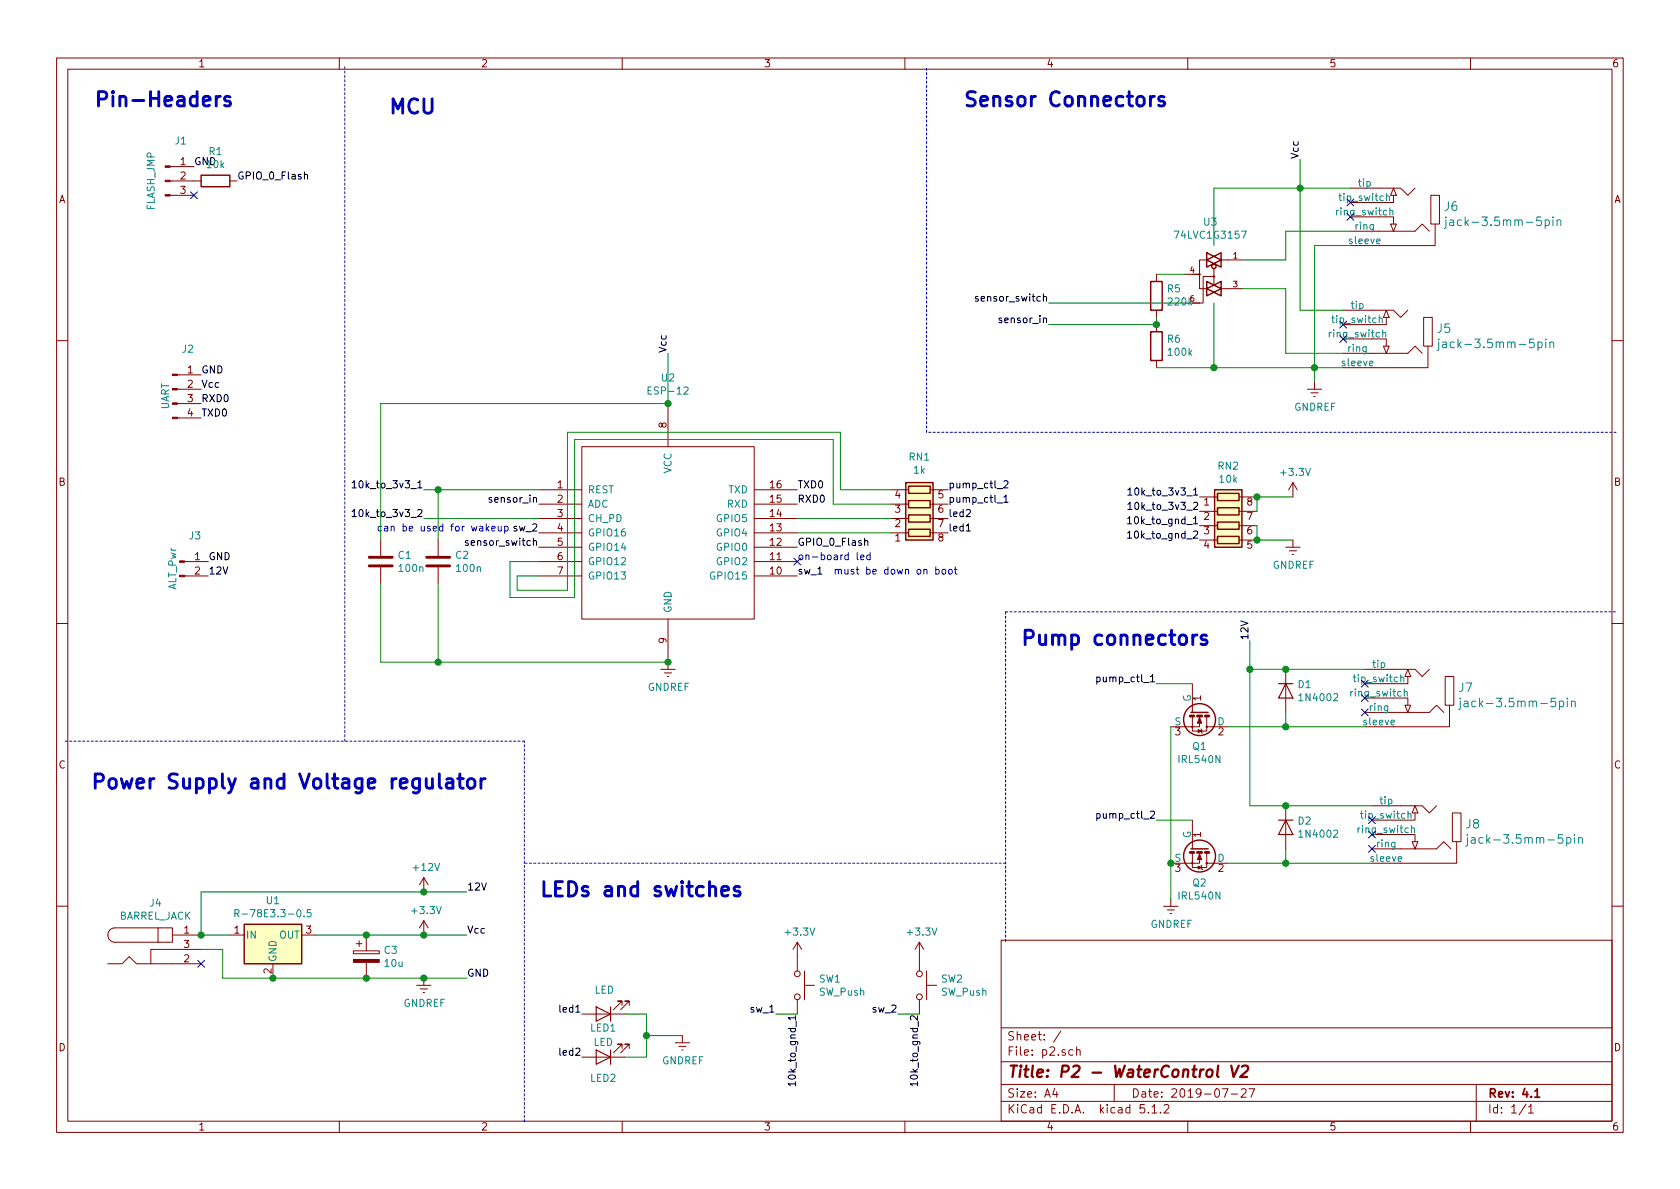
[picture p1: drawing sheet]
EESchema Schematic File Version 4
LIBS:p2-cache
EELAYER 29 0
EELAYER END
$Descr A4 11693 8268
encoding utf-8
Sheet 1 1
Title "P2 - WaterControl V2"
Date "2019-07-27"
Rev "4.1"
Comp ""
Comment1 ""
Comment2 ""
Comment3 ""
Comment4 ""
$EndDescr
$Comp
L myschematics:jack-3.5mm-5pin J6
U 1 1
P 9650 1500
F 0 "J6" H 10048 1575 60  0000 L CNN
F 1 "jack-3.5mm-5pin" H 10048 1469 60  0000 L CNN
F 2 "myfootprints:3.5mm_5pin_jack" H 8800 1550 60  0001 C CNN
F 3 "http://datasheet.octopart.com/SJ1-3523N-CUI-datasheet-65973000.pdf" H 9330 1140 60  0001 C CNN
	1    9650 1500
	1    0    0    -1  
$EndComp
$Comp
L ESP8266:ESP-12 U2
U 1 1
P 4650 3700
F 0 "U2" H 4650 4781 50  0000 C CNN
F 1 "ESP-12" H 4650 4690 50  0000 C CNN
F 2 "ESP8266:ESP-12" H 4650 3700 50  0001 C CNN
F 3 "http://l0l.org.uk/2014/12/esp8266-modules-hardware-guide-gotta-catch-em-all/" H 4650 3700 50  0001 C CNN
	1    4650 3700
	1    0    0    -1  
$EndComp
$Comp
L myschematics:jack-3.5mm-5pin J5
U 1 1
P 9600 2350
F 0 "J5" H 9998 2425 60  0000 L CNN
F 1 "jack-3.5mm-5pin" H 9998 2319 60  0000 L CNN
F 2 "myfootprints:3.5mm_5pin_jack" H 8750 2400 60  0001 C CNN
F 3 "http://datasheet.octopart.com/SJ1-3523N-CUI-datasheet-65973000.pdf" H 9280 1990 60  0001 C CNN
	1    9600 2350
	1    0    0    -1  
$EndComp
$Comp
L myschematics:jack-3.5mm-5pin J7
U 1 1
P 9750 4850
F 0 "J7" H 10148 4925 60  0000 L CNN
F 1 "jack-3.5mm-5pin" H 10148 4819 60  0000 L CNN
F 2 "myfootprints:3.5mm_5pin_jack" H 8900 4900 60  0001 C CNN
F 3 "http://datasheet.octopart.com/SJ1-3523N-CUI-datasheet-65973000.pdf" H 9430 4490 60  0001 C CNN
	1    9750 4850
	1    0    0    -1  
$EndComp
$Comp
L myschematics:jack-3.5mm-5pin J8
U 1 1
P 9800 5800
F 0 "J8" H 10198 5875 60  0000 L CNN
F 1 "jack-3.5mm-5pin" H 10198 5769 60  0000 L CNN
F 2 "myfootprints:3.5mm_5pin_jack" H 8950 5850 60  0001 C CNN
F 3 "http://datasheet.octopart.com/SJ1-3523N-CUI-datasheet-65973000.pdf" H 9480 5440 60  0001 C CNN
	1    9800 5800
	1    0    0    -1  
$EndComp
$Comp
L 74xGxx:74LVC1G3157 U3
U 1 1
P 8450 1900
F 0 "U3" H 8425 2266 50  0000 C CNN
F 1 "74LVC1G3157" H 8425 2175 50  0000 C CNN
F 2 "Package_TO_SOT_SMD:SOT-363_SC-70-6_Handsoldering" H 8450 1900 50  0001 C CNN
F 3 "http://www.ti.com/lit/sg/scyt129e/scyt129e.pdf" H 8450 1900 50  0001 C CNN
	1    8450 1900
	1    0    0    -1  
$EndComp
Text Label 7300 2250 2    50   ~ 0
sensor_in
Text Label 7300 2100 2    50   ~ 0
sensor_switch
Wire Wire Line
	8650 1800 8950 1800
Wire Wire Line
	8950 1800 8950 1600
Wire Wire Line
	8650 2000 8950 2000
Wire Wire Line
	8950 2000 8950 2450
Wire Wire Line
	9350 2550 9150 2550
Wire Wire Line
	9150 2550 9150 1700
Wire Wire Line
	9150 1700 9400 1700
Wire Wire Line
	9150 2550 9150 2650
Connection ~ 9150 2550
Wire Wire Line
	9350 2150 9050 2150
Wire Wire Line
	9050 2150 9050 1300
Wire Wire Line
	9050 1300 9050 1100
Wire Wire Line
	8450 1700 8450 1300
Wire Wire Line
	8450 2100 8450 2550
Wire Wire Line
	8450 2550 9150 2550
Connection ~ 9050 1300
Wire Wire Line
	8450 1300 9050 1300
Wire Wire Line
	8950 1600 9400 1600
Wire Wire Line
	8950 2450 9350 2450
Text Label 9050 1100 1    50   ~ 0
Vcc
Wire Wire Line
	9050 1300 9400 1300
$Comp
L myschematics:IRL540N Q1
U 1 1
P 8350 4950
F 0 "Q1" V 8585 4950 50  0000 C CNN
F 1 "IRL540N" V 8676 4950 50  0000 C CNN
F 2 "Package_TO_SOT_THT:TO-220-3_Horizontal_TabUp" H 8600 4875 50  0001 L CIN
F 3 "http://www.infineon.com/dgdl/irlb8721pbf.pdf?fileId=5546d462533600a40153566056732591" H 8350 4950 50  0001 L CNN
	1    8350 4950
	0    1    1    0   
$EndComp
$Comp
L myschematics:IRL540N Q2
U 1 1
P 8350 5900
F 0 "Q2" V 8585 5900 50  0000 C CNN
F 1 "IRL540N" V 8676 5900 50  0000 C CNN
F 2 "Package_TO_SOT_THT:TO-220-3_Horizontal_TabDown" H 8600 5825 50  0001 L CIN
F 3 "http://www.infineon.com/dgdl/irlb8721pbf.pdf?fileId=5546d462533600a40153566056732591" H 8350 5900 50  0001 L CNN
	1    8350 5900
	0    1    1    0   
$EndComp
Wire Wire Line
	8300 5700 8050 5700
Wire Wire Line
	8300 4750 8050 4750
$Comp
L Diode:1N4002 D1
U 1 1
P 8950 4800
F 0 "D1" V 8904 4879 50  0000 L CNN
F 1 "1N4002" V 8995 4879 50  0000 L CNN
F 2 "Diode_THT:D_A-405_P10.16mm_Horizontal" H 8950 4625 50  0001 C CNN
F 3 "http://www.vishay.com/docs/88503/1n4001.pdf" H 8950 4800 50  0001 C CNN
	1    8950 4800
	0    1    1    0   
$EndComp
Wire Wire Line
	8950 4950 8950 5050
Wire Wire Line
	8700 4450 8700 4650
Connection ~ 8700 4650
Wire Wire Line
	8700 4650 8700 5600
Text Label 8050 4750 2    50   ~ 0
pump_ctl_1
Text Label 8050 5700 2    50   ~ 0
pump_ctl_2
$Comp
L Connector:Conn_01x03_Male J1
U 1 1
P 1150 1250
F 0 "J1" H 1258 1531 50  0000 C CNN
F 1 "FLASH_JMP" V 1050 1250 50  0000 C CNN
F 2 "myfootprints:PinHeader_2.54mm_1x3_short" H 1150 1250 50  0001 C CNN
F 3 "~" H 1150 1250 50  0001 C CNN
	1    1150 1250
	1    0    0    -1  
$EndComp
$Comp
L Connector:Conn_01x04_Male J2
U 1 1
P 1200 2700
F 0 "J2" H 1308 2981 50  0000 C CNN
F 1 "UART" V 1150 2650 50  0000 C CNN
F 2 "Connector_PinHeader_2.54mm:PinHeader_1x04_P2.54mm_Vertical" H 1200 2700 50  0001 C CNN
F 3 "~" H 1200 2700 50  0001 C CNN
	1    1200 2700
	1    0    0    -1  
$EndComp
Text Label 1350 1150 0    50   ~ 0
GND
Text Label 1650 1250 0    50   ~ 0
GPIO_0_Flash
NoConn ~ 1350 1350
Text Label 1400 2600 0    50   ~ 0
GND
Text Label 1400 2700 0    50   ~ 0
Vcc
Text Label 1400 2800 0    50   ~ 0
RXD0
Text Label 1400 2900 0    50   ~ 0
TXD0
$Comp
L Connector:Conn_01x02_Male J3
U 1 1
P 1250 3900
F 0 "J3" H 1358 4081 50  0000 C CNN
F 1 "ALT_Pwr" V 1200 3850 50  0000 C CNN
F 2 "Connector_PinHeader_2.54mm:PinHeader_1x02_P2.54mm_Vertical" H 1250 3900 50  0001 C CNN
F 3 "~" H 1250 3900 50  0001 C CNN
	1    1250 3900
	1    0    0    -1  
$EndComp
Text Label 1450 3900 0    50   ~ 0
GND
Text Label 1450 4000 0    50   ~ 0
12V
$Comp
L myschematics:BARREL_JACK J4
U 1 1
P 1100 6600
F 0 "J4" H 1083 6925 50  0000 C CNN
F 1 "BARREL_JACK" H 1083 6834 50  0000 C CNN
F 2 "myfootprints:Barrel_Jack_5.5_2.1mm" H 1100 6600 50  0001 C CNN
F 3 "" H 1100 6600 50  0001 C CNN
	1    1100 6600
	1    0    0    -1  
$EndComp
NoConn ~ 1400 6700
$Comp
L Regulator_Switching:R-78E3.3-0.5 U1
U 1 1
P 1900 6500
F 0 "U1" H 1900 6742 50  0000 C CNN
F 1 "R-78E3.3-0.5" H 1900 6651 50  0000 C CNN
F 2 "myfootprints:DCDC-Conv_Recom_R-78Exx-0.5" H 1950 6250 50  0001 L CIN
F 3 "https://www.recom-power.com/pdf/Innoline/R-78Exx-0.5.pdf" H 1900 6500 50  0001 C CNN
	1    1900 6500
	1    0    0    -1  
$EndComp
Wire Wire Line
	2200 6500 2550 6500
Text Label 3250 6500 0    50   ~ 0
Vcc
Wire Wire Line
	1900 6800 2550 6800
Text Label 3250 6800 0    50   ~ 0
GND
Wire Wire Line
	1400 6500 1400 6200
Wire Wire Line
	1400 6200 2950 6200
Wire Wire Line
	1400 6500 1600 6500
Text Label 3250 6200 0    50   ~ 0
12V
Text Label 8700 4450 1    50   ~ 0
12V
Connection ~ 8150 6000
Wire Wire Line
	8150 6000 8150 6250
Wire Wire Line
	8150 5050 8150 6000
Connection ~ 8950 4650
Wire Wire Line
	8950 4650 9500 4650
Connection ~ 8950 5050
Wire Wire Line
	8950 5050 9500 5050
Wire Wire Line
	8550 5050 8950 5050
Wire Wire Line
	8700 4650 8950 4650
Wire Wire Line
	8950 5900 8950 6000
$Comp
L Diode:1N4002 D2
U 1 1
P 8950 5750
F 0 "D2" V 8904 5829 50  0000 L CNN
F 1 "1N4002" V 8995 5829 50  0000 L CNN
F 2 "Diode_THT:D_A-405_P10.16mm_Horizontal" H 8950 5575 50  0001 C CNN
F 3 "http://www.vishay.com/docs/88503/1n4001.pdf" H 8950 5750 50  0001 C CNN
	1    8950 5750
	0    1    1    0   
$EndComp
Connection ~ 8950 5600
Wire Wire Line
	8950 5600 9550 5600
Connection ~ 8950 6000
Wire Wire Line
	8950 6000 9550 6000
Wire Wire Line
	8700 5600 8950 5600
Wire Wire Line
	8550 6000 8950 6000
Text Label 3750 3500 2    50   ~ 0
sensor_in
Text Label 5550 3400 0    50   ~ 0
TXD0
Text Label 5550 3500 0    50   ~ 0
RXD0
Text Label 5550 3800 0    50   ~ 0
GPIO_0_Flash
NoConn ~ 5550 3900
Text Label 6600 3500 0    50   ~ 0
pump_ctl_1
Text Label 6600 3400 0    50   ~ 0
pump_ctl_2
$Comp
L power:+12V #PWR01
U 1 1
P 2950 6200
F 0 "#PWR01" H 2950 6050 50  0001 C CNN
F 1 "+12V" H 2965 6373 50  0000 C CNN
F 2 "" H 2950 6200 50  0001 C CNN
F 3 "" H 2950 6200 50  0001 C CNN
	1    2950 6200
	1    0    0    -1  
$EndComp
Connection ~ 2950 6200
Wire Wire Line
	2950 6200 3250 6200
$Comp
L power:GNDREF #PWR03
U 1 1
P 2950 6800
F 0 "#PWR03" H 2950 6550 50  0001 C CNN
F 1 "GNDREF" H 2955 6627 50  0000 C CNN
F 2 "" H 2950 6800 50  0001 C CNN
F 3 "" H 2950 6800 50  0001 C CNN
	1    2950 6800
	1    0    0    -1  
$EndComp
Connection ~ 2950 6800
Wire Wire Line
	2950 6800 3250 6800
$Comp
L power:+3.3V #PWR02
U 1 1
P 2950 6500
F 0 "#PWR02" H 2950 6350 50  0001 C CNN
F 1 "+3.3V" H 2965 6673 50  0000 C CNN
F 2 "" H 2950 6500 50  0001 C CNN
F 3 "" H 2950 6500 50  0001 C CNN
	1    2950 6500
	1    0    0    -1  
$EndComp
Connection ~ 2950 6500
Wire Wire Line
	2950 6500 3250 6500
$Comp
L power:GNDREF #PWR05
U 1 1
P 8150 6250
F 0 "#PWR05" H 8150 6000 50  0001 C CNN
F 1 "GNDREF" H 8155 6077 50  0000 C CNN
F 2 "" H 8150 6250 50  0001 C CNN
F 3 "" H 8150 6250 50  0001 C CNN
	1    8150 6250
	1    0    0    -1  
$EndComp
$Comp
L power:GNDREF #PWR06
U 1 1
P 9150 2650
F 0 "#PWR06" H 9150 2400 50  0001 C CNN
F 1 "GNDREF" H 9155 2477 50  0000 C CNN
F 2 "" H 9150 2650 50  0001 C CNN
F 3 "" H 9150 2650 50  0001 C CNN
	1    9150 2650
	1    0    0    -1  
$EndComp
Wire Wire Line
	2950 3400 3050 3400
Wire Wire Line
	2950 3600 3750 3600
Wire Wire Line
	2650 2800 4650 2800
Wire Wire Line
	4650 2800 4650 2450
Connection ~ 4650 2800
Text Label 4650 2450 1    50   ~ 0
Vcc
$Comp
L Device:C C1
U 1 1
P 2650 3900
F 0 "C1" H 2765 3946 50  0000 L CNN
F 1 "100n" H 2765 3855 50  0000 L CNN
F 2 "Capacitor_THT:C_Disc_D5.0mm_W2.5mm_P5.00mm" H 2688 3750 50  0001 C CNN
F 3 "~" H 2650 3900 50  0001 C CNN
	1    2650 3900
	1    0    0    -1  
$EndComp
$Comp
L Device:C C2
U 1 1
P 3050 3900
F 0 "C2" H 3165 3946 50  0000 L CNN
F 1 "100n" H 3165 3855 50  0000 L CNN
F 2 "Capacitor_THT:C_Disc_D5.0mm_W2.5mm_P5.00mm" H 3088 3750 50  0001 C CNN
F 3 "~" H 3050 3900 50  0001 C CNN
	1    3050 3900
	1    0    0    -1  
$EndComp
Wire Wire Line
	3050 3750 3050 3400
Connection ~ 3050 3400
Wire Wire Line
	3050 3400 3750 3400
Wire Wire Line
	2650 4050 2650 4600
Wire Wire Line
	2650 4600 3050 4600
Wire Wire Line
	3050 4050 3050 4600
Connection ~ 3050 4600
Wire Wire Line
	3050 4600 4650 4600
$Comp
L power:GNDREF #PWR04
U 1 1
P 4650 4600
F 0 "#PWR04" H 4650 4350 50  0001 C CNN
F 1 "GNDREF" H 4655 4427 50  0000 C CNN
F 2 "" H 4650 4600 50  0001 C CNN
F 3 "" H 4650 4600 50  0001 C CNN
	1    4650 4600
	1    0    0    -1  
$EndComp
Connection ~ 4650 4600
$Comp
L Device:CP C3
U 1 1
P 2550 6650
F 0 "C3" H 2668 6696 50  0000 L CNN
F 1 "10u" H 2668 6605 50  0000 L CNN
F 2 "Capacitor_THT:CP_Radial_Tantal_D5.0mm_P2.50mm" H 2588 6500 50  0001 C CNN
F 3 "~" H 2550 6650 50  0001 C CNN
	1    2550 6650
	1    0    0    -1  
$EndComp
Connection ~ 2550 6500
Wire Wire Line
	2550 6500 2950 6500
Connection ~ 2550 6800
Wire Wire Line
	2550 6800 2950 6800
NoConn ~ 9400 1400
NoConn ~ 9400 1500
NoConn ~ 9350 2250
NoConn ~ 9350 2350
NoConn ~ 9500 4750
NoConn ~ 9500 4850
NoConn ~ 9550 5700
NoConn ~ 9550 5800
Text Label 3750 3800 2    50   ~ 0
sensor_switch
Text Label 5550 4000 0    50   ~ 0
sw_1
Text Label 3750 3700 2    50   ~ 0
sw_2
Wire Wire Line
	8250 1900 8050 1900
$Comp
L Device:R R5
U 1 1
P 8050 2050
F 0 "R5" H 7980 2004 50  0000 R CNN
F 1 "220k" H 7980 2095 50  0000 R CNN
F 2 "Resistor_THT:R_Axial_DIN0207_L6.3mm_D2.5mm_P7.62mm_Horizontal" V 7980 2050 50  0001 C CNN
F 3 "~" H 8050 2050 50  0001 C CNN
	1    8050 2050
	-1   0    0    1   
$EndComp
$Comp
L Device:R R6
U 1 1
P 8050 2400
F 0 "R6" H 7980 2354 50  0000 R CNN
F 1 "100k" H 7980 2445 50  0000 R CNN
F 2 "Resistor_THT:R_Axial_DIN0207_L6.3mm_D2.5mm_P7.62mm_Horizontal" V 7980 2400 50  0001 C CNN
F 3 "~" H 8050 2400 50  0001 C CNN
	1    8050 2400
	-1   0    0    1   
$EndComp
Connection ~ 8450 2550
Wire Wire Line
	8250 2100 7300 2100
Wire Wire Line
	8050 2550 8450 2550
Wire Wire Line
	8050 2200 8050 2250
Wire Wire Line
	8050 2250 7300 2250
Connection ~ 8050 2250
Text Label 6600 3600 0    50   ~ 0
led2
Text Label 6600 3700 0    50   ~ 0
led1
Text Notes 5550 3900 0    50   ~ 0
on-board led
Text Notes 5800 4000 0    50   ~ 0
must be down on boot
Connection ~ 1400 6500
Text Label 4050 7050 2    50   ~ 0
led1
Text Label 4050 7350 2    50   ~ 0
led2
$Comp
L Device:R_Pack04 RN1
U 1 1
P 6400 3500
F 0 "RN1" V 6725 3500 50  0000 C CNN
F 1 "1k" V 6634 3500 50  0000 C CNN
F 2 "myfootprints:ResistorArrayx4-27185436" V 6675 3500 50  0001 C CNN
F 3 "~" H 6400 3500 50  0001 C CNN
	1    6400 3500
	0    1    -1   0   
$EndComp
Wire Wire Line
	5550 3700 6200 3700
Wire Wire Line
	6200 3600 5550 3600
Wire Wire Line
	6200 3500 5800 3500
Wire Wire Line
	5800 3500 5800 3050
Wire Wire Line
	5800 3050 4000 3050
Wire Wire Line
	4000 3050 4000 4150
Wire Wire Line
	4000 4150 3550 4150
Wire Wire Line
	3550 3900 3750 3900
Wire Wire Line
	3550 3900 3550 4150
Wire Wire Line
	3600 4000 3600 4100
Wire Wire Line
	3600 4100 3950 4100
Wire Wire Line
	3950 4100 3950 3000
Wire Wire Line
	3950 3000 5850 3000
Wire Wire Line
	5850 3000 5850 3400
Wire Wire Line
	5850 3400 6200 3400
Wire Wire Line
	3600 4000 3750 4000
$Comp
L Device:LED LED1
U 1 1
P 4200 7050
F 0 "LED1" H 4200 7150 50  0000 C CNN
F 1 "LED" H 4193 6886 50  0000 C CNN
F 2 "LED_THT:LED_D3.0mm_Horizontal_O1.27mm_Z2.0mm_Clear" H 4200 7050 50  0001 C CNN
F 3 "~" H 4200 7050 50  0001 C CNN
	1    4200 7050
	-1   0    0    1   
$EndComp
$Comp
L Device:LED LED2
U 1 1
P 4200 7350
F 0 "LED2" H 4200 7500 50  0000 C CNN
F 1 "LED" H 4200 7250 50  0000 C CNN
F 2 "LED_THT:LED_D3.0mm_Horizontal_O1.27mm_Z2.0mm_Clear" H 4200 7350 50  0001 C CNN
F 3 "~" H 4200 7350 50  0001 C CNN
	1    4200 7350
	-1   0    0    1   
$EndComp
Wire Wire Line
	4350 7050 4500 7050
Wire Wire Line
	4500 7050 4500 7200
Wire Wire Line
	4500 7350 4350 7350
Wire Wire Line
	4500 7200 4750 7200
Connection ~ 4500 7200
Wire Wire Line
	4500 7200 4500 7350
$Comp
L power:GNDREF #PWR07
U 1 1
P 4750 7200
F 0 "#PWR07" H 4750 6950 50  0001 C CNN
F 1 "GNDREF" H 4755 7027 50  0000 C CNN
F 2 "" H 4750 7200 50  0001 C CNN
F 3 "" H 4750 7200 50  0001 C CNN
	1    4750 7200
	1    0    0    -1  
$EndComp
$Comp
L power:+3.3V #PWR08
U 1 1
P 5550 6650
F 0 "#PWR08" H 5550 6500 50  0001 C CNN
F 1 "+3.3V" H 5565 6823 50  0000 C CNN
F 2 "" H 5550 6650 50  0001 C CNN
F 3 "" H 5550 6650 50  0001 C CNN
	1    5550 6650
	1    0    0    -1  
$EndComp
$Comp
L Switch:SW_Push SW1
U 1 1
P 5550 6850
F 0 "SW1" V 5504 6998 50  0000 L CNN
F 1 "SW_Push" V 5595 6998 50  0000 L CNN
F 2 "Button_Switch_THT:SW_Tactile_SPST_Angled_PTS645Vx58-2LFS" H 5550 7050 50  0001 C CNN
F 3 "~" H 5550 7050 50  0001 C CNN
	1    5550 6850
	0    1    1    0   
$EndComp
Wire Wire Line
	5550 7050 5400 7050
Text Label 5400 7050 2    50   ~ 0
sw_1
$Comp
L power:+3.3V #PWR010
U 1 1
P 6400 6650
F 0 "#PWR010" H 6400 6500 50  0001 C CNN
F 1 "+3.3V" H 6415 6823 50  0000 C CNN
F 2 "" H 6400 6650 50  0001 C CNN
F 3 "" H 6400 6650 50  0001 C CNN
	1    6400 6650
	1    0    0    -1  
$EndComp
$Comp
L Switch:SW_Push SW2
U 1 1
P 6400 6850
F 0 "SW2" V 6354 6998 50  0000 L CNN
F 1 "SW_Push" V 6445 6998 50  0000 L CNN
F 2 "Button_Switch_THT:SW_Tactile_SPST_Angled_PTS645Vx58-2LFS" H 6400 7050 50  0001 C CNN
F 3 "~" H 6400 7050 50  0001 C CNN
	1    6400 6850
	0    1    1    0   
$EndComp
Wire Wire Line
	6400 7050 6250 7050
Text Label 6250 7050 2    50   ~ 0
sw_2
Wire Notes Line
	3650 7800 3650 5150
Wire Notes Line
	3650 5150 450  5150
Wire Notes Line
	2400 5150 2400 450 
Wire Notes Line
	7000 6000 3650 6000
Wire Notes Line
	7000 4250 11250 4250
Wire Notes Line
	7000 4250 7000 6550
Wire Notes Line
	11250 3000 6450 3000
Wire Notes Line
	6450 3000 6450 450 
Text Notes 650  750  0    100  ~ 20
Pin-Headers
Text Notes 3400 5500 2    100  ~ 20
Power Supply and Voltage regulator
Text Notes 3750 6250 0    100  ~ 20
LEDs and switches
Text Notes 7100 4500 0    100  ~ 20
Pump connectors
Text Notes 6700 750  0    100  ~ 20
Sensor Connectors
Text Notes 2700 800  0    100  ~ 20
MCU
Text Label 2950 3400 2    50   ~ 0
10k_to_3v3_1
$Comp
L Device:R_Pack04 RN2
U 1 1
P 8550 3650
F 0 "RN2" V 8133 3650 50  0000 C CNN
F 1 "10k" V 8224 3650 50  0000 C CNN
F 2 "myfootprints:ResistorArrayx4-18726345" V 8825 3650 50  0001 C CNN
F 3 "~" H 8550 3650 50  0001 C CNN
	1    8550 3650
	0    1    1    0   
$EndComp
Wire Wire Line
	8750 3450 8750 3550
Wire Wire Line
	8750 3450 9000 3450
Connection ~ 8750 3450
$Comp
L power:+3.3V #PWR012
U 1 1
P 9000 3450
F 0 "#PWR012" H 9000 3300 50  0001 C CNN
F 1 "+3.3V" H 9015 3623 50  0000 C CNN
F 2 "" H 9000 3450 50  0001 C CNN
F 3 "" H 9000 3450 50  0001 C CNN
	1    9000 3450
	1    0    0    -1  
$EndComp
Wire Wire Line
	8750 3650 8750 3750
Wire Wire Line
	8750 3750 9000 3750
Connection ~ 8750 3750
$Comp
L power:GNDREF #PWR013
U 1 1
P 9000 3750
F 0 "#PWR013" H 9000 3500 50  0001 C CNN
F 1 "GNDREF" H 9005 3577 50  0000 C CNN
F 2 "" H 9000 3750 50  0001 C CNN
F 3 "" H 9000 3750 50  0001 C CNN
	1    9000 3750
	1    0    0    -1  
$EndComp
Text Label 8350 3450 2    50   ~ 0
10k_to_3v3_1
Text Label 8350 3550 2    50   ~ 0
10k_to_3v3_2
Text Label 8350 3650 2    50   ~ 0
10k_to_gnd_1
Text Label 8350 3750 2    50   ~ 0
10k_to_gnd_2
Text Label 5550 7050 3    50   ~ 0
10k_to_gnd_1
Text Label 6400 7050 3    50   ~ 0
10k_to_gnd_2
Text Notes 3550 3700 2    50   ~ 0
can be used for wakeup
Text Label 2950 3600 2    50   ~ 0
10k_to_3v3_2
Wire Wire Line
	2650 2800 2650 3750
NoConn ~ 9550 5900
NoConn ~ 9500 4950
$Comp
L Device:R R1
U 1 1
P 1500 1250
F 0 "R1" V 1293 1250 50  0000 C CNN
F 1 "10k" V 1384 1250 50  0000 C CNN
F 2 "Resistor_THT:R_Axial_DIN0207_L6.3mm_D2.5mm_P7.62mm_Horizontal" V 1430 1250 50  0001 C CNN
F 3 "~" H 1500 1250 50  0001 C CNN
	1    1500 1250
	0    1    1    0   
$EndComp
Wire Wire Line
	1400 6600 1550 6600
Wire Wire Line
	1550 6600 1550 6800
Wire Wire Line
	1550 6800 1900 6800
Connection ~ 1900 6800
$EndSCHEMATC
